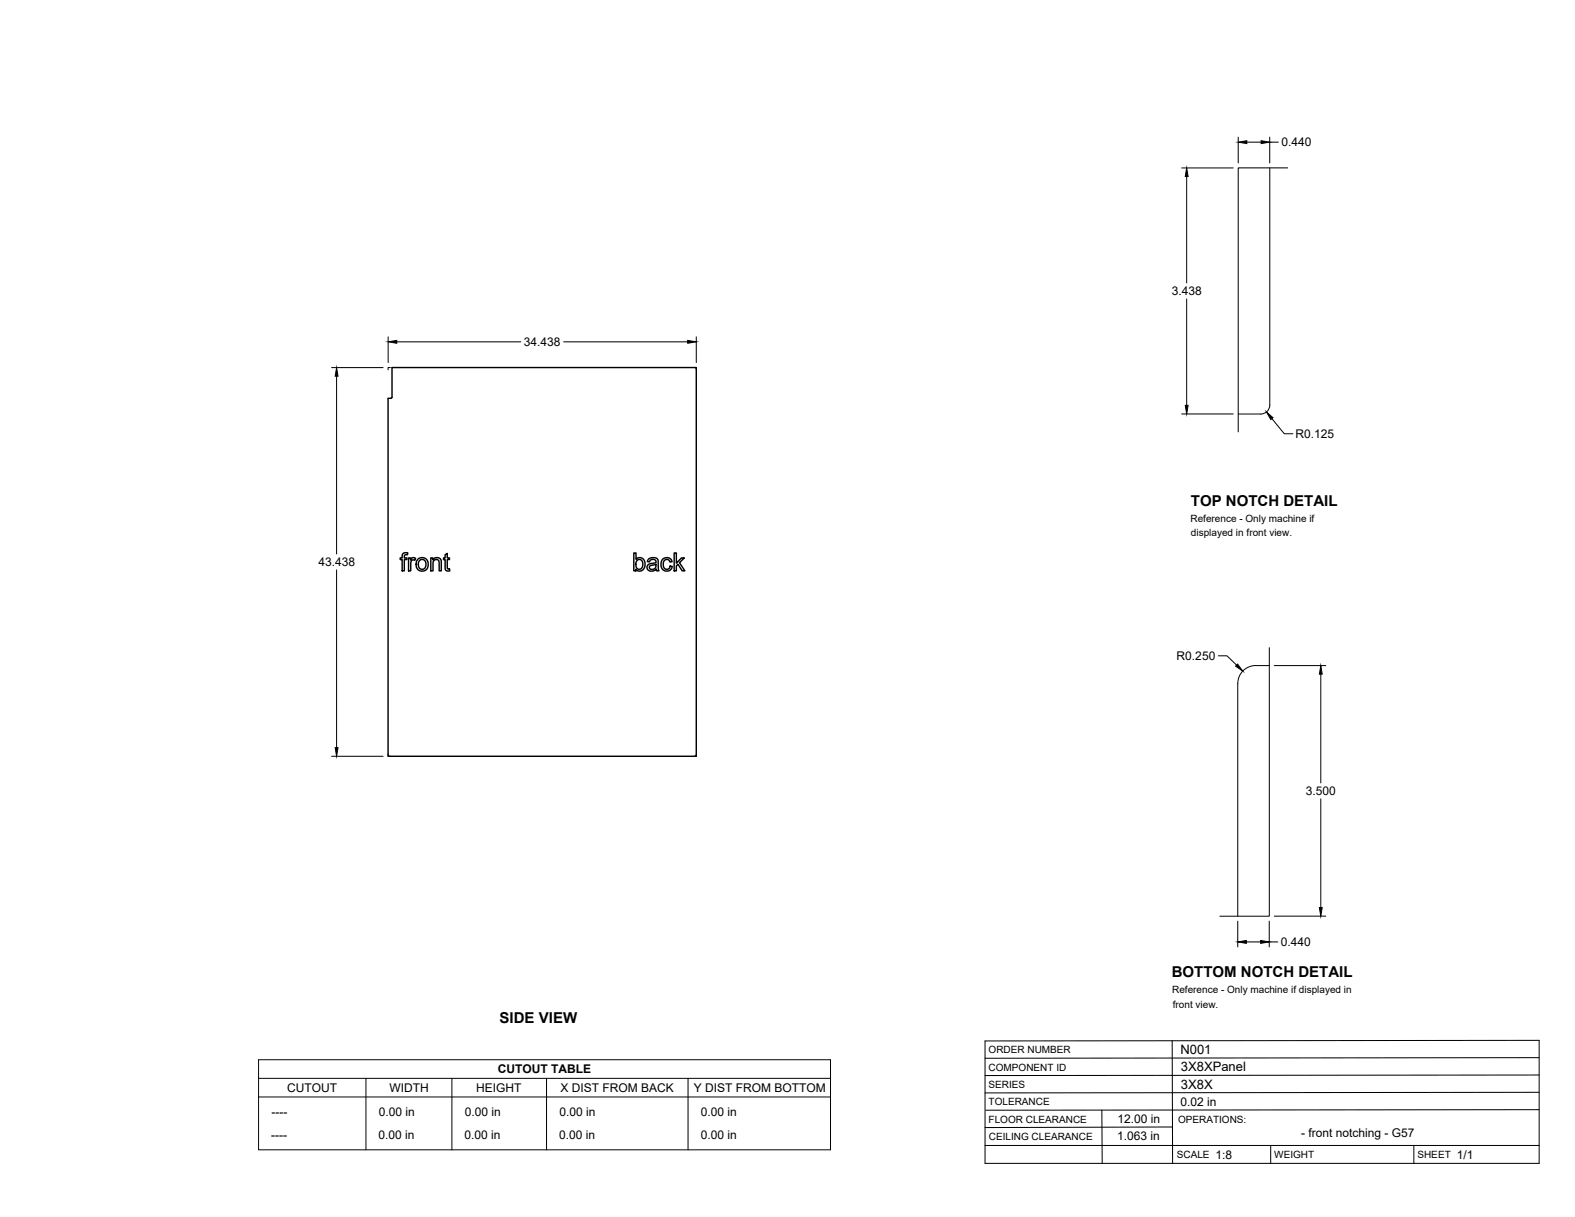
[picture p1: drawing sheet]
<svg xmlns="http://www.w3.org/2000/svg" width="559mm" height="432mm" viewBox="0 0 559 432" stroke-linecap="round" stroke-linejoin="round" font-family="sans-serif">
<!-- layer: Visible -->
<g fill="none" stroke="#000" stroke-width=".51">
<path d="M139.1 130.4h107.9v137.9h-109.3v-127h1.2l.2-.4zM143 196.4l.7-.3 1 .1-.1 .7a.72 .72 0 0 0-.8-.1 .72 .72 0 0 0-.4 .7v.5h1v.5h-1v4h-.7v-4h-.7v-.5h.7zM144.9 198h.7v.6a1.12 1.12 0 0 1 1.8-.5l-.2 .7a1.01 1.01 0 0 0-1.2 .1 1.01 1.01 0 0 0-.3 1.2v2.4h-.8zM148.2 198.5a2.3 2.3 0 0 1 3.8 1.6 2.3 2.3 0 0 1-3.5 2.1 2.84 2.84 0 0 1-.3-3.7zM148.8 198.9l.6-.4h.8l.8 .9v1.7l-.6 .8-1 .1-.7-.7-.3-1.2zM152.8 198h.7v.6a1.63 1.63 0 0 1 2-.7 1.63 1.63 0 0 1 1.1 1.8v2.8h-.8l-.1-3.6-.7-.4-.9 .3-.5 .8v2.9h-.8zM157.9 196.8l.8-.5v1.7h.8v.5h-.8v3.2l.8 .1 .1 .7-.6 .1a1.04 1.04 0 0 1-1.1-1.4v-2.7h-.5v-.5h.5zM224.9 196.2h.8v2.3a1.98 1.98 0 0 1 2.5-.2 1.98 1.98 0 0 1 .6 2.4l-.2 .9a1.75 1.75 0 0 1-3 .4v.5h-.7zM226 198.9l.6-.4a1.82 1.82 0 0 1 1.5 1.4 1.82 1.82 0 0 1-.7 2l-1.2-.1a2.22 2.22 0 0 1-.6-2.2zM230 198.5l1.5-.7 1.2 .2 .6 .3 .5 4.2h-.8l-.2-.5a1.76 1.76 0 0 1-1.9 .7 1.76 1.76 0 0 1-1.3-1.6l.5-.8 1.8-.5a.68 .68 0 0 0 .8-.7 .68 .68 0 0 0-.8-.6 1.11 1.11 0 0 0-1.5 .9l-.7-.1zM235 198.5a1.96 1.96 0 0 1 2-.6 1.96 1.96 0 0 1 1.4 1.4l-.7 .1a1.26 1.26 0 0 0-1.6-.8 1.26 1.26 0 0 0-.8 1.6l.2 1.1 .6 .6a1.16 1.16 0 0 0 1.6-1l.8 .1-.3 .9a2.07 2.07 0 0 1-2.5 .6 2.07 2.07 0 0 1-1.2-2.2zM239.2 196.2h.8v3.6l1.8-1.8h1l-1.7 1.6 1.9 2.9h-1l-1.5-2.3-.5 .5v1.8h-.8z"/>
<path d="M230.5 200.9l1.5-.5a.44 .44 0 0 1 .5-.1 .44 .44 0 0 1 .2 .5 1.2 1.2 0 0 1-1 1.2 1.2 1.2 0 0 1-1.3-.8z"/>
</g>
<!-- layer: Reference -->
<path d="M450.5 59.6v84.1a3.2 3.2 0 0 1-3.2 3.2h-8M456.9 59.6h-17.6v93.6M138.5 130.4h-.8v.8M246.2 130.4h.8v.8M450.3 236.2a12.8 12.8 0 0 0-7.7 .6 6.4 6.4 0 0 0-3.4 5.7l-.1 82.6M450.3 229.8v95.3h-17.5M137.7 267.5v.8h.8M247 267.5v.8h-.8" fill="none" stroke="#000" stroke-width=".35"/>
<!-- layer: Titleblock -->
<path d="M349.5 369.3l196.6-.2v43.7h-196.6zM415.9 369.3l.1 43.5M546.1 375.3l-196.6 .2M390.9 393.9l.2 18.9M416 399.9l-66.5 .2M546.1 393.7l-196.3 .2M546.1 387.6l-196.6 .2M546.1 381.4l-196.6 .2M349.5 406.4h196.6M450.8 406.4v6.4M501.6 406.4v6.4" fill="none" stroke="#000" stroke-width=".36"/>
<!-- layer: Custom Tables -->
<path d="M91.7 376h203v32h-203zM91.7 382.6h203M91.7 389.2h203M129.8 382.6v25.4M160.3 382.6v25.4M193.9 382.6v25.4M244.1 382.6v25.4" fill="none" stroke="#000" stroke-width=".35"/>
<!-- layer: FD_Dimensions -->
<g fill="none" stroke="#000" stroke-width=".35">
<path d="M419.2 59.6h18.3M439.3 48.7v9.1M442.4 50.4h5M450.5 48.7v9.1M450.5 50.4h3M421 62.6v37.8M137.7 119.5v9.2M247 119.5v9.2M421 106.1v37.7M117.6 130.4h18.3M119.4 133.5v63.1M140.8 121.3h44"/>
<path d="M200 121.3h44M419.2 146.9h18.3M451.3 148.5l4.4 5.4h3M119.4 202.2v63.1M432.3 232.7h3l3.4 3.3M452.1 236.2h18.3M468.6 239.2v38.6M117.6 268.3h18.3M468.6 283.4v38.6M439.1 326.8v9.2M442.2 334.2h5.1M450.3 326.8v9.2"/>
<path d="M450.3 334.2h3.1M452.1 325.1h18.3"/>
</g>
<g fill="#000" stroke="#000" stroke-width=".35">
<path d="M439.3 50.4l3.1-.5v1zM447.4 49.9l3.1 .5-3.1 .5zM421 59.6l.5 3h-1zM119.4 130.4l.5 3.1h-1zM137.7 121.3l3.1-.5v1zM244 120.8l3 .5-3 .5zM420.5 143.8h1l-.5 3.1zM449.3 146.2l2.4 2-.8 .6zM439.1 235.6l1.8 2.5-2.5-1.8zM468.6 236.2l.5 3h-1zM118.9 265.3h1l-.5 3zM439.1 334.2l3.1-.5v1z"/>
<path d="M447.3 333.7l3 .5-3 .5zM468.1 322h1l-.5 3.1z"/>
</g>
<g font-size="5.3">
<text x="422.6" y="179.5">TOP NOTCH DETAIL</text>
<text x="415.8" y="346.8">BOTTOM NOTCH DETAIL</text>
<text x="177.3" y="363.1">SIDE VIEW</text>
</g>
<g font-size="4.6">
<text x="418.8" y="373.8">N001</text>
<text x="419" y="380.1">3X8XPanel</text>
<text x="419" y="386.2">3X8X</text>
</g>
<g font-size="4.3">
<text x="454.6" y="51.9">0.440</text>
<text x="415.7" y="104.7">3.438</text>
<text x="185.9" y="122.8">34.438</text>
<text x="459.6" y="155.4">R0.125</text>
<text x="113" y="200.9">43.438</text>
<text x="417.5" y="234.2">R0.250</text>
<text x="463.3" y="282.1">3.500</text>
<text x="454.5" y="335.7">0.440</text>
<text x="176.6" y="380.8">CUTOUT TABLE</text>
<text x="101.9" y="387.4">CUTOUT</text>
<text x="138.2" y="387.4">WIDTH</text>
<text x="169" y="387.4">HEIGHT</text>
<text x="198.9" y="387.4">X DIST FROM BACK</text>
<text x="246.1" y="387.4">Y DIST FROM BOTTOM</text>
<text x="418.8" y="392.4">0.02 in</text>
<text x="96.3" y="396.1">----</text>
<text x="134.4" y="396.1">0.00 in</text>
<text x="164.9" y="396.1">0.00 in</text>
<text x="198.5" y="396.1">0.00 in</text>
<text x="248.7" y="396.1">0.00 in</text>
<text x="396.5" y="398.3">12.00 in</text>
<text x="96.2" y="404">----</text>
<text x="134.3" y="404">0.00 in</text>
<text x="164.8" y="404">0.00 in</text>
<text x="198.4" y="404">0.00 in</text>
<text x="248.6" y="404">0.00 in</text>
<text x="396.3" y="404.3">1.063 in</text>
<text x="461.7" y="403.3">- front notching - G57</text>
<text x="431.3" y="411.1">1:8</text>
<text x="516.9" y="411.1">1/1</text>
</g>
<g font-size="3.5">
<text x="422.4" y="185">Reference - Only machine if</text>
<text x="422.6" y="190.2">displayed in front view.</text>
<text x="415.9" y="352.4">Reference - Only machine if displayed in</text>
<text x="416.1" y="357.5">front view.</text>
<text x="350.8" y="373.6">ORDER NUMBER</text>
<text x="350.8" y="379.9">COMPONENT ID</text>
<text x="350.8" y="386.1">SERIES</text>
<text x="350.8" y="392.2">TOLERANCE</text>
<text x="350.8" y="398.4">FLOOR CLEARANCE</text>
<text x="418" y="398.4">OPERATIONS:</text>
<text x="350.8" y="404.4">CEILING CLEARANCE</text>
<text x="417.5" y="410.9">SCALE</text>
<text x="452.1" y="410.9">WEIGHT</text>
<text x="502.9" y="410.9">SHEET</text>
</g>
</svg>
